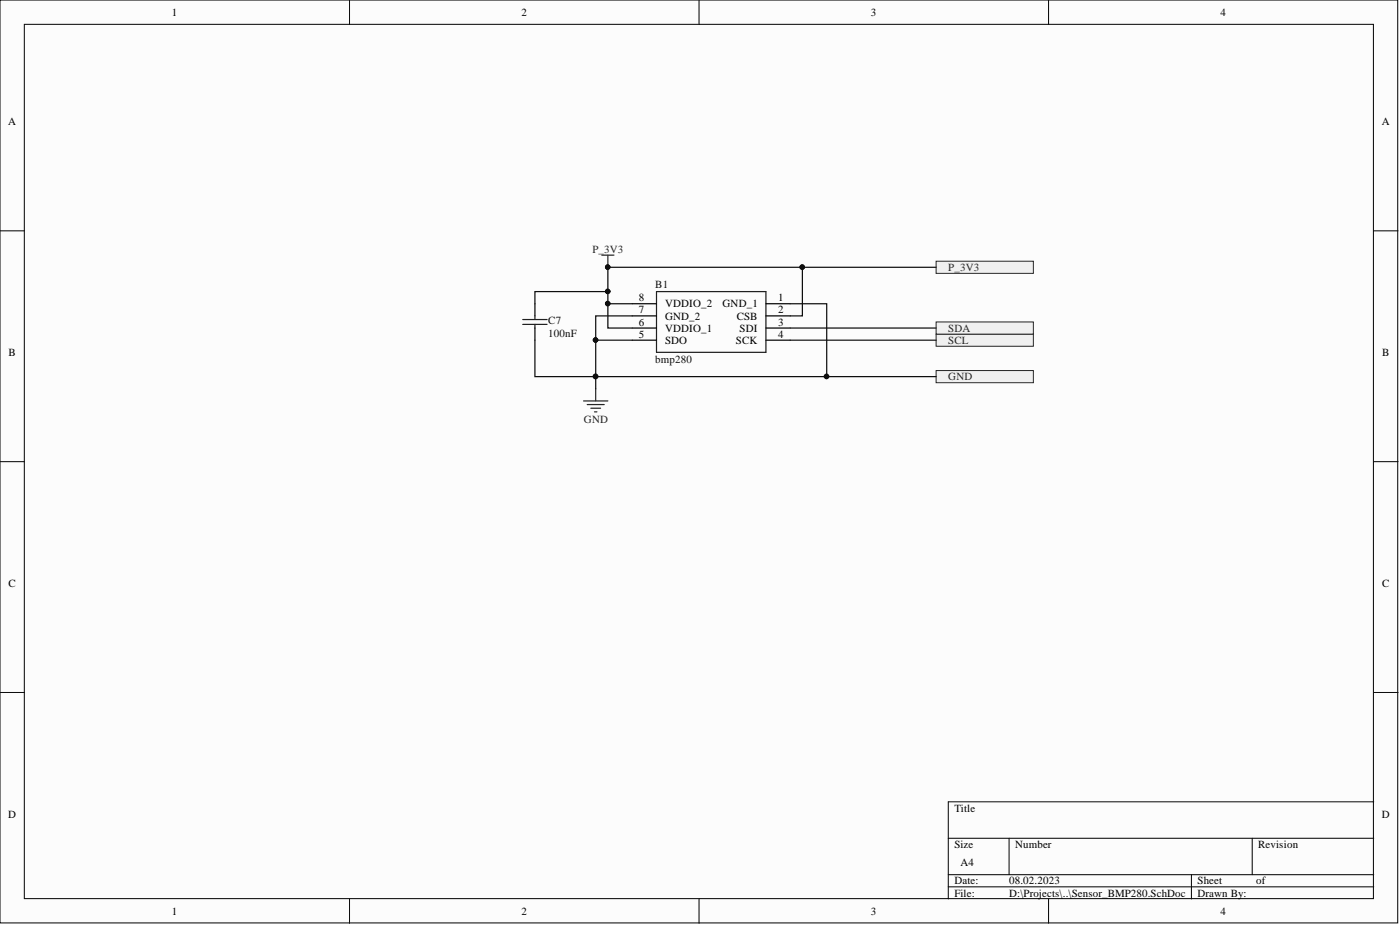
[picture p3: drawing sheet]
<svg xmlns="http://www.w3.org/2000/svg" width="292mm" height="193mm" viewBox="0 0 292 193" stroke-linecap="round" stroke-linejoin="round" font-family="sans-serif">
<g fill="#fcfcfc" stroke="#000" stroke-width=".21">
<path d="M0 0h291.6v192.5h-291.6z"/>
<path d="M5.1 5.1h281.5v182.4h-281.5z"/>
</g>
<g fill="none" stroke="#000" stroke-width=".21">
<path d="M72.9 0v5.1M145.9 0v5.1M218.8 0v5.1M0 48.2h5.1M286.6 48.2h5.1M0 96.3h5.1M286.6 96.3h5.1M0 144.5h5.1M286.6 144.5h5.1M197.9 174.9h88.7M210.5 174.9v7.6M261.3 174.9v7.6"/>
<path d="M286.6 167.3h-88.7v20.2M72.9 187.5v5.1M145.9 187.5v5.1M197.9 182.5h88.7M197.9 185h88.7M218.8 187.5v5.1M248.6 182.5v5"/>
</g>
<path d="M109.1 67.7h5M109.1 66.7h5M111.6 65.9v.8M111.6 67.7v.7M137 60.8h22.8v12.7h-22.8z" fill="none" stroke="#1c1c1c" stroke-width=".25"/>
<path d="M111.6 63.4v2.5M111.6 68.4v2.6M131.9 63.4h5.1M131.9 65.9h5.1M131.9 68.4h5.1M131.9 71h5.1M159.8 63.4h5.1M159.8 65.9h5.1M159.8 68.4h5.1M159.8 71h5.1" fill="none" stroke="#000" stroke-width=".25"/>
<path d="M125.6 53.2h2.5M126.8 53.2v2.6M121.8 83.6h5M122.5 84.4h3.6M123.3 85.2h2M124 85.9h.5M124.3 81.1v2.5" fill="none" stroke="#262626" stroke-width=".25"/>
<circle cx="126.8" cy="55.7" r=".47" fill="#0e0e0e" stroke="#0e0e0e" stroke-width=".21"/>
<g fill="#f0f0f0" stroke="#262626" stroke-width=".21">
<path d="M195.3 69.7h20.3v2.5h-20.3z" fill-rule="evenodd"/>
<path d="M195.3 67.2h20.3v2.5h-20.3z" fill-rule="evenodd"/>
<path d="M195.3 77.3h20.3v2.5h-20.3z" fill-rule="evenodd"/>
<path d="M195.3 54.5h20.3v2.5h-20.3z" fill-rule="evenodd"/>
</g>
<path d="M167.4 55.8h27.9M124.3 71h7.6M126.8 63.4v5h5.1M126.8 60.8h-15.2v2.6M131.9 65.9h-7.6v15.2M131.9 63.4h-5.1v-7.6h40.6v10.1h-2.5M164.9 63.4h7.6v15.2h-60.9v-7.6M164.9 71h30.4M164.9 68.4h30.4M172.5 78.6h22.8" fill="none" stroke="#0e0e0e" stroke-width=".25"/>
<g fill="#0e0e0e" stroke="#0e0e0e" stroke-width=".21">
<circle cx="126.8" cy="63.3" r=".47"/>
<circle cx="124.3" cy="70.9" r=".47"/>
<circle cx="126.8" cy="60.8" r=".47"/>
<circle cx="124.3" cy="78.5" r=".47"/>
<circle cx="172.4" cy="78.5" r=".47"/>
<circle cx="167.4" cy="55.7" r=".47"/>
<circle cx="126.8" cy="55.7" r=".47"/>
</g>
<g font-size="2.3">
<text x="35.8" y="3.3">1</text>
<text x="108.8" y="3.3">2</text>
<text x="181.7" y="3.3">3</text>
<text x="254.7" y="3.3">4</text>
<text x="1.7" y="26.1">A</text>
<text x="288.3" y="26.1">A</text>
<text x="133.3" y="65.4">7</text>
<text x="133.3" y="62.9">8</text>
<text x="138.7" y="64.1">VDDIO_2</text>
<text x="150.8" y="64.1">GND_1</text>
<text x="162.3" y="62.9">1</text>
<text x="162.3" y="65.4">2</text>
<text x="133.3" y="70.5">5</text>
<text x="133.3" y="67.9">6</text>
<text x="138.7" y="71.7">SDO</text>
<text x="138.7" y="69.2">VDDIO_1</text>
<text x="138.7" y="66.7">GND_2</text>
<text x="153.5" y="71.7">SCK</text>
<text x="153.7" y="66.7">CSB</text>
<text x="154.3" y="69.2">SDI</text>
<text x="162.3" y="67.9">3</text>
<text x="162.3" y="70.5">4</text>
<text x="1.8" y="74.3">B</text>
<text x="288.4" y="74.3">B</text>
<text x="1.8" y="122.4">C</text>
<text x="288.4" y="122.4">C</text>
<text x="1.7" y="170.6">D</text>
<text x="199.1" y="169.3">Title</text>
<text x="288.3" y="170.6">D</text>
<text x="199.1" y="176.9">Size</text>
<text x="211.8" y="176.9">Number</text>
<text x="262.5" y="176.9">Revision</text>
<text x="199.1" y="184.5">Date:</text>
<text x="200.4" y="180.7">A4</text>
<text x="210.5" y="184.5">08.02.2023</text>
<text x="249.9" y="184.5">Sheet</text>
<text x="262.1" y="184.5">of</text>
<text x="35.8" y="190.8">1</text>
<text x="108.8" y="190.8">2</text>
<text x="181.7" y="190.8">3</text>
<text x="199.1" y="187">File:</text>
<text x="210.5" y="187">D:\Projects\..\Sensor_BMP280.SchDoc</text>
<text x="249.9" y="187">Drawn By:</text>
<text x="254.7" y="190.8">4</text>
</g>
<g font-size="2.3" fill="#262626">
<text x="123.6" y="52.7">P_3V3</text>
<text x="197.9" y="56.5">P_3V3</text>
<text x="197.9" y="71.7">SCL</text>
<text x="197.9" y="69.2">SDA</text>
<text x="197.9" y="79.3">GND</text>
<text x="121.8" y="88.2">GND</text>
</g>
<g font-size="2.3" fill="#0e0e0e">
<text x="136.7" y="60.1">B1</text>
<text x="114.4" y="67.7">C7</text>
<text x="114.4" y="70.2">100nF</text>
<text x="136.7" y="75.8">bmp280</text>
</g>
</svg>
